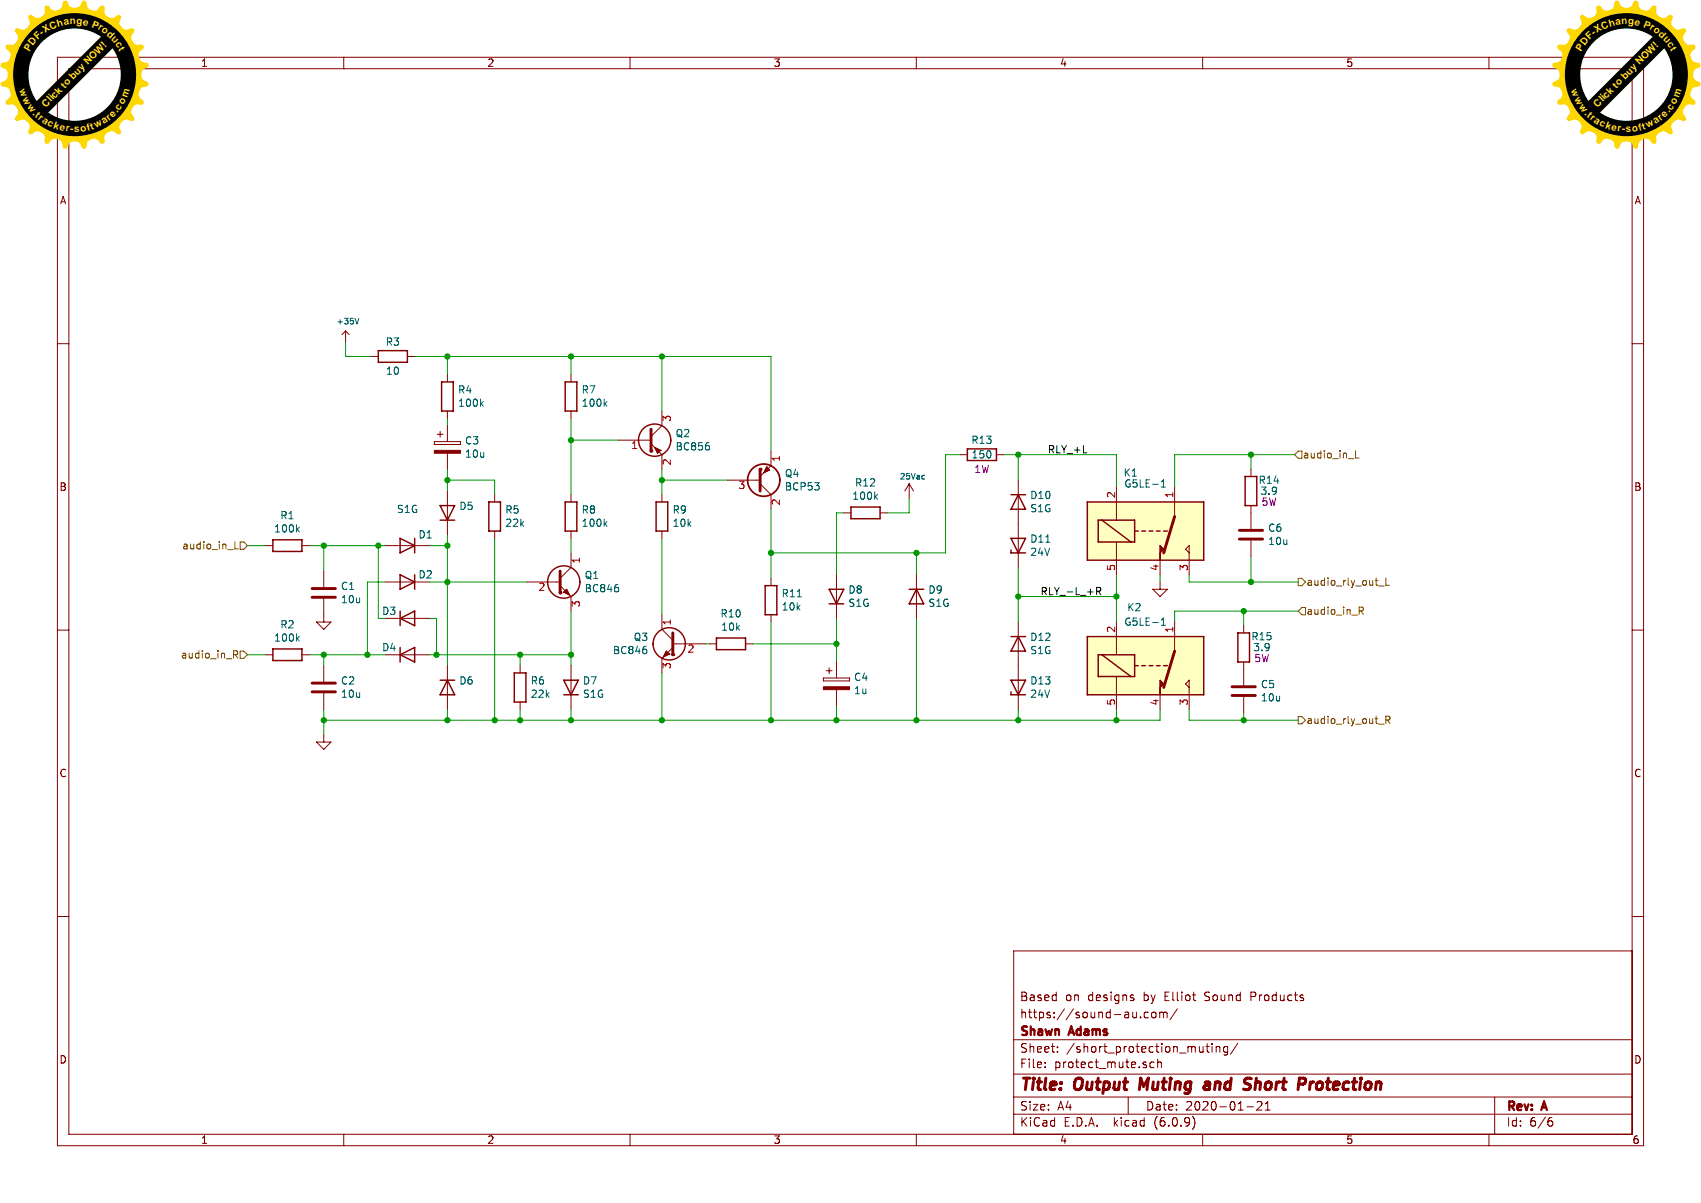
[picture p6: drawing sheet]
EESchema Schematic File Version 5
EELAYER 33 0
EELAYER END
$Descr A4 11693 8268
encoding utf-8
Sheet 2 6
Title "Output Muting and Short Protection"
Date "2020-01-21"
Rev "A"
Comp "Shawn Adams"
Comment1 "https://sound-au.com/"
Comment2 "Based on designs by Elliot Sound Products"
Comment3 ""
Comment4 ""
Comment5 ""
Comment6 ""
Comment7 ""
Comment8 ""
Comment9 ""
$EndDescr
Connection ~ 2225 3750
Connection ~ 2600 3750
Connection ~ 2225 4500
Connection ~ 2525 4500
Connection ~ 3075 3750
Connection ~ 3075 4000
Connection ~ 3575 4500
Connection ~ 2225 4950
Connection ~ 3075 4950
Connection ~ 3575 4950
Connection ~ 3400 4950
Connection ~ 3075 3300
Connection ~ 3000 4500
Connection ~ 3075 2450
Connection ~ 3925 3025
Connection ~ 3925 4500
Connection ~ 3925 2450
Connection ~ 4550 2450
Connection ~ 4550 3300
Connection ~ 3925 4950
Connection ~ 5750 4425
Connection ~ 5300 4950
Connection ~ 5750 4950
Connection ~ 5300 3800
Connection ~ 4550 4950
Connection ~ 8600 3125
Connection ~ 8550 4200
Connection ~ 7675 4950
Connection ~ 7675 4100
Connection ~ 7000 4100
Connection ~ 8550 4950
Connection ~ 7000 3125
Connection ~ 8600 4000
Connection ~ 6300 3800
Connection ~ 6300 4950
Connection ~ 7000 4950
Wire Wire Line
	1825 3750 1700 3750
Wire Wire Line
	1825 4500 1700 4500
Wire Wire Line
	2225 3750 2125 3750
Wire Wire Line
	2225 3750 2600 3750
Wire Wire Line
	2225 3925 2225 3750
Wire Wire Line
	2225 4500 2125 4500
Wire Wire Line
	2225 4575 2225 4500
Wire Wire Line
	2225 4950 2225 4875
Wire Wire Line
	2225 5050 2225 4950
Wire Wire Line
	2375 2350 2375 2450
Wire Wire Line
	2375 2450 2550 2450
Wire Wire Line
	2525 4000 2650 4000
Wire Wire Line
	2525 4500 2225 4500
Wire Wire Line
	2525 4500 2525 4000
Wire Wire Line
	2600 3750 2650 3750
Wire Wire Line
	2600 4250 2600 3750
Wire Wire Line
	2650 4250 2600 4250
Wire Wire Line
	2650 4500 2525 4500
Wire Wire Line
	2850 2450 3075 2450
Wire Wire Line
	2950 3750 3075 3750
Wire Wire Line
	2950 4000 3075 4000
Wire Wire Line
	2950 4250 3000 4250
Wire Wire Line
	2950 4500 3000 4500
Wire Wire Line
	3000 4250 3000 4500
Wire Wire Line
	3000 4500 3575 4500
Wire Wire Line
	3075 2450 3075 2575
Wire Wire Line
	3075 2450 3925 2450
Wire Wire Line
	3075 2875 3075 2925
Wire Wire Line
	3075 3225 3075 3300
Wire Wire Line
	3075 3300 3075 3375
Wire Wire Line
	3075 3300 3400 3300
Wire Wire Line
	3075 3675 3075 3750
Wire Wire Line
	3075 3750 3075 4000
Wire Wire Line
	3075 4000 3075 4575
Wire Wire Line
	3075 4875 3075 4950
Wire Wire Line
	3075 4950 2225 4950
Wire Wire Line
	3400 3300 3400 3400
Wire Wire Line
	3400 3700 3400 4950
Wire Wire Line
	3400 4950 3075 4950
Wire Wire Line
	3575 4500 3575 4575
Wire Wire Line
	3575 4875 3575 4950
Wire Wire Line
	3575 4950 3400 4950
Wire Wire Line
	3625 4000 3075 4000
Wire Wire Line
	3925 2450 3925 2575
Wire Wire Line
	3925 2875 3925 3025
Wire Wire Line
	3925 3025 3925 3400
Wire Wire Line
	3925 3800 3925 3700
Wire Wire Line
	3925 4200 3925 4500
Wire Wire Line
	3925 4500 3575 4500
Wire Wire Line
	3925 4575 3925 4500
Wire Wire Line
	3925 4875 3925 4950
Wire Wire Line
	3925 4950 3575 4950
Wire Wire Line
	3925 4950 4550 4950
Wire Wire Line
	4250 3025 3925 3025
Wire Wire Line
	4550 2450 3925 2450
Wire Wire Line
	4550 2450 4550 2825
Wire Wire Line
	4550 2450 5300 2450
Wire Wire Line
	4550 3225 4550 3300
Wire Wire Line
	4550 3300 4550 3400
Wire Wire Line
	4550 3300 5000 3300
Wire Wire Line
	4550 3700 4550 4225
Wire Wire Line
	4550 4625 4550 4950
Wire Wire Line
	4550 4950 5300 4950
Wire Wire Line
	4850 4425 4875 4425
Wire Wire Line
	5175 4425 5750 4425
Wire Wire Line
	5300 2450 5300 3100
Wire Wire Line
	5300 3800 5300 3500
Wire Wire Line
	5300 3975 5300 3800
Wire Wire Line
	5300 4275 5300 4950
Wire Wire Line
	5300 4950 5750 4950
Wire Wire Line
	5750 3525 5800 3525
Wire Wire Line
	5750 3950 5750 3525
Wire Wire Line
	5750 4250 5750 4425
Wire Wire Line
	5750 4425 5750 4550
Wire Wire Line
	5750 4950 5750 4850
Wire Wire Line
	5750 4950 6300 4950
Wire Wire Line
	6100 3525 6250 3525
Wire Wire Line
	6250 3425 6250 3525
Wire Wire Line
	6300 3800 5300 3800
Wire Wire Line
	6300 3800 6500 3800
Wire Wire Line
	6300 3950 6300 3800
Wire Wire Line
	6300 4950 6300 4250
Wire Wire Line
	6300 4950 7000 4950
Wire Wire Line
	6500 3125 6600 3125
Wire Wire Line
	6500 3800 6500 3125
Wire Wire Line
	6900 3125 7000 3125
Wire Wire Line
	7000 3125 7000 3300
Wire Wire Line
	7000 3125 7675 3125
Wire Wire Line
	7000 3900 7000 4100
Wire Wire Line
	7000 4100 7000 4275
Wire Wire Line
	7000 4875 7000 4950
Wire Wire Line
	7675 3125 7675 3350
Wire Wire Line
	7675 3950 7675 4100
Wire Wire Line
	7675 4100 7000 4100
Wire Wire Line
	7675 4100 7675 4275
Wire Wire Line
	7675 4875 7675 4950
Wire Wire Line
	7675 4950 7000 4950
Wire Wire Line
	7975 4000 7975 3950
Wire Wire Line
	7975 4875 7975 4950
Wire Wire Line
	7975 4950 7675 4950
Wire Wire Line
	8075 3125 8600 3125
Wire Wire Line
	8075 3350 8075 3125
Wire Wire Line
	8075 4200 8075 4275
Wire Wire Line
	8175 3950 8175 4000
Wire Wire Line
	8175 4000 8600 4000
Wire Wire Line
	8175 4875 8175 4950
Wire Wire Line
	8175 4950 8550 4950
Wire Wire Line
	8550 4200 8075 4200
Wire Wire Line
	8550 4300 8550 4200
Wire Wire Line
	8550 4900 8550 4950
Wire Wire Line
	8550 4950 8925 4950
Wire Wire Line
	8600 3125 8600 3225
Wire Wire Line
	8600 4000 8600 3825
Wire Wire Line
	8600 4000 8925 4000
Wire Wire Line
	8900 3125 8600 3125
Wire Wire Line
	8925 4200 8550 4200
Text Label 7150 4100 0    50   ~ 0
RLY_-L_+R
Text Label 7200 3125 0    50   ~ 0
RLY_+L
Text HLabel 1700 3750 0    50   Input ~ 0
audio_in_L
Text HLabel 1700 4500 0    50   Input ~ 0
audio_in_R
Text HLabel 8900 3125 2    50   Input ~ 0
audio_in_L
Text HLabel 8925 4000 2    50   Output ~ 0
audio_rly_out_L
Text HLabel 8925 4200 2    50   Input ~ 0
audio_in_R
Text HLabel 8925 4950 2    50   Output ~ 0
audio_rly_out_R
$Comp
L AAMB-rescue:+35V-Power-amp #PWR04
U 1 1
P 2375 2350
F 0 "#PWR04" H 2550 2175 50  0001 C CNN
F 1 "+35V" H 2392 2491 39  0000 C CNN
F 2 "" H 2375 2350 50  0001 C CNN
F 3 "" H 2375 2350 50  0001 C CNN
	1    2375 2350
	1    0    0    -1  
$EndComp
$Comp
L AAMB-rescue:25Vac-power #PWR0125
U 1 1
P 6250 3425
AR Path="/5E3C38D9" Ref="#PWR0125"  Part="1" 
AR Path="/5E1DFE71/5E3C38D9" Ref="#PWR0125"  Part="1" 
F 0 "#PWR0125" H 6250 3275 50  0001 C CNN
F 1 "25Vac" H 6275 3575 39  0000 C CNN
F 2 "" H 6250 3425 50  0001 C CNN
F 3 "" H 6250 3425 50  0001 C CNN
	1    6250 3425
	1    0    0    -1  
$EndComp
$Comp
L power:GND #PWR02
U 1 1
P 2225 4225
F 0 "#PWR02" H 2225 3975 50  0001 C CNN
F 1 "GND" H 2230 4052 50  0001 C CNN
F 2 "" H 2225 4225 50  0001 C CNN
F 3 "" H 2225 4225 50  0001 C CNN
	1    2225 4225
	1    0    0    -1  
$EndComp
$Comp
L power:GND #PWR03
U 1 1
P 2225 5050
F 0 "#PWR03" H 2225 4800 50  0001 C CNN
F 1 "GND" H 2230 4877 50  0001 C CNN
F 2 "" H 2225 5050 50  0001 C CNN
F 3 "" H 2225 5050 50  0001 C CNN
	1    2225 5050
	1    0    0    -1  
$EndComp
$Comp
L power:GND #PWR05
U 1 1
P 7975 4000
F 0 "#PWR05" H 7975 3750 50  0001 C CNN
F 1 "GND" H 8075 3875 50  0001 C CNN
F 2 "" H 7975 4000 50  0001 C CNN
F 3 "" H 7975 4000 50  0001 C CNN
	1    7975 4000
	1    0    0    -1  
$EndComp
$Comp
L Device:R R1
U 1 1
P 1975 3750
F 0 "R1" V 2182 3750 50  0000 C CNN
F 1 "100k" V 2091 3750 50  0000 C CNN
F 2 "Resistor_SMD:R_0603_1608Metric_Pad1.05x0.95mm_HandSolder" V 1905 3750 50  0001 C CNN
F 3 "http://www.vishay.com/docs/28705/mcx0x0xpro.pdf" H 1975 3750 50  0001 C CNN
F 4 "https://www.digikey.com/product-detail/en/vishay-beyschlag/MCT06030C1003FP500/MCT0603-100K-CFCT-ND/2607876" H 1975 3750 50  0001 C CNN "DigiKey"
F 5 "Vishay Beyschlag" H 1975 3750 50  0001 C CNN "MFG"
F 6 "MCT06030C1003FP500" H 1975 3750 50  0001 C CNN "MPN"
	1    1975 3750
	0    -1   -1   0   
$EndComp
$Comp
L Device:R R2
U 1 1
P 1975 4500
F 0 "R2" V 2182 4500 50  0000 C CNN
F 1 "100k" V 2091 4500 50  0000 C CNN
F 2 "Resistor_SMD:R_0603_1608Metric_Pad1.05x0.95mm_HandSolder" V 1905 4500 50  0001 C CNN
F 3 "http://www.vishay.com/docs/28705/mcx0x0xpro.pdf" H 1975 4500 50  0001 C CNN
F 4 "https://www.digikey.com/product-detail/en/vishay-beyschlag/MCT06030C1003FP500/MCT0603-100K-CFCT-ND/2607876" H 1975 4500 50  0001 C CNN "DigiKey"
F 5 "Vishay Beyschlag" H 1975 4500 50  0001 C CNN "MFG"
F 6 "MCT06030C1003FP500" H 1975 4500 50  0001 C CNN "MPN"
	1    1975 4500
	0    -1   -1   0   
$EndComp
$Comp
L Device:R R3
U 1 1
P 2700 2450
F 0 "R3" V 2800 2450 50  0000 C CNN
F 1 "10" V 2600 2450 50  0000 C CNN
F 2 "Resistor_SMD:R_0603_1608Metric_Pad1.05x0.95mm_HandSolder" V 2630 2450 50  0001 C CNN
F 3 "https://industrial.panasonic.com/cdbs/www-data/pdf/RDO0000/AOA0000C331.pdf" H 2700 2450 50  0001 C CNN
F 4 "https://www.digikey.com/product-detail/en/panasonic-electronic-components/ERJ-PA3F10R0V/P10-00BYCT-ND/5036118" H 2700 2450 50  0001 C CNN "DigiKey"
F 5 "Panasonic Electronic Components" H 2700 2450 50  0001 C CNN "MFG"
F 6 "ERJ-PA3F10R0V" H 2700 2450 50  0001 C CNN "MPN"
	1    2700 2450
	0    -1   -1   0   
$EndComp
$Comp
L Device:R R4
U 1 1
P 3075 2725
F 0 "R4" H 3005 2679 50  0000 R CNN
F 1 "100k" H 3005 2770 50  0000 R CNN
F 2 "Resistor_SMD:R_0603_1608Metric_Pad1.05x0.95mm_HandSolder" V 3005 2725 50  0001 C CNN
F 3 "http://www.vishay.com/docs/28705/mcx0x0xpro.pdf" H 3075 2725 50  0001 C CNN
F 4 "https://www.digikey.com/product-detail/en/vishay-beyschlag/MCT06030C1003FP500/MCT0603-100K-CFCT-ND/2607876" H 3075 2725 50  0001 C CNN "DigiKey"
F 5 "Vishay Beyschlag" H 3075 2725 50  0001 C CNN "MFG"
F 6 "MCT06030C1003FP500" H 3075 2725 50  0001 C CNN "MPN"
	1    3075 2725
	-1   0    0    1   
$EndComp
$Comp
L Device:R R5
U 1 1
P 3400 3550
F 0 "R5" H 3330 3504 50  0000 R CNN
F 1 "22k" H 3330 3595 50  0000 R CNN
F 2 "Resistor_SMD:R_0603_1608Metric_Pad1.05x0.95mm_HandSolder" V 3330 3550 50  0001 C CNN
F 3 "https://www.te.com/commerce/DocumentDelivery/DDEController?Action=srchrtrv&DocNm=1773204-3&DocType=DS&DocLang=English" H 3400 3550 50  0001 C CNN
F 4 "https://www.digikey.com/product-detail/en/te-connectivity-passive-product/CRGCQ0603F22K/A129704CT-ND/8577536" H 3400 3550 50  0001 C CNN "DigiKey"
F 5 "TE Connectivity Passive Product" H 3400 3550 50  0001 C CNN "MFG"
F 6 "CRGCQ0603F22K" H 3400 3550 50  0001 C CNN "MPN"
	1    3400 3550
	-1   0    0    1   
$EndComp
$Comp
L Device:R R6
U 1 1
P 3575 4725
F 0 "R6" H 3505 4679 50  0000 R CNN
F 1 "22k" H 3505 4770 50  0000 R CNN
F 2 "Resistor_SMD:R_0603_1608Metric_Pad1.05x0.95mm_HandSolder" V 3505 4725 50  0001 C CNN
F 3 "https://www.te.com/commerce/DocumentDelivery/DDEController?Action=srchrtrv&DocNm=1773204-3&DocType=DS&DocLang=English" H 3575 4725 50  0001 C CNN
F 4 "https://www.digikey.com/product-detail/en/te-connectivity-passive-product/CRGCQ0603F22K/A129704CT-ND/8577536" H 3575 4725 50  0001 C CNN "DigiKey"
F 5 "TE Connectivity Passive Product" H 3575 4725 50  0001 C CNN "MFG"
F 6 "CRGCQ0603F22K" H 3575 4725 50  0001 C CNN "MPN"
	1    3575 4725
	-1   0    0    1   
$EndComp
$Comp
L Device:R R7
U 1 1
P 3925 2725
F 0 "R7" H 3855 2679 50  0000 R CNN
F 1 "100k" H 3855 2770 50  0000 R CNN
F 2 "Resistor_SMD:R_0603_1608Metric_Pad1.05x0.95mm_HandSolder" V 3855 2725 50  0001 C CNN
F 3 "http://www.vishay.com/docs/28705/mcx0x0xpro.pdf" H 3925 2725 50  0001 C CNN
F 4 "https://www.digikey.com/product-detail/en/vishay-beyschlag/MCT06030C1003FP500/MCT0603-100K-CFCT-ND/2607876" H 3925 2725 50  0001 C CNN "DigiKey"
F 5 "Vishay Beyschlag" H 3925 2725 50  0001 C CNN "MFG"
F 6 "MCT06030C1003FP500" H 3925 2725 50  0001 C CNN "MPN"
	1    3925 2725
	-1   0    0    1   
$EndComp
$Comp
L Device:R R8
U 1 1
P 3925 3550
F 0 "R8" H 3855 3504 50  0000 R CNN
F 1 "100k" H 3855 3595 50  0000 R CNN
F 2 "Resistor_SMD:R_0603_1608Metric_Pad1.05x0.95mm_HandSolder" V 3855 3550 50  0001 C CNN
F 3 "http://www.vishay.com/docs/28705/mcx0x0xpro.pdf" H 3925 3550 50  0001 C CNN
F 4 "https://www.digikey.com/product-detail/en/vishay-beyschlag/MCT06030C1003FP500/MCT0603-100K-CFCT-ND/2607876" H 3925 3550 50  0001 C CNN "DigiKey"
F 5 "Vishay Beyschlag" H 3925 3550 50  0001 C CNN "MFG"
F 6 "MCT06030C1003FP500" H 3925 3550 50  0001 C CNN "MPN"
	1    3925 3550
	-1   0    0    1   
$EndComp
$Comp
L Device:R R9
U 1 1
P 4550 3550
F 0 "R9" H 4480 3504 50  0000 R CNN
F 1 "10k" H 4480 3595 50  0000 R CNN
F 2 "Resistor_SMD:R_0603_1608Metric_Pad1.05x0.95mm_HandSolder" V 4480 3550 50  0001 C CNN
F 3 "https://www.te.com/commerce/DocumentDelivery/DDEController?Action=srchrtrv&DocNm=1773204-3&DocType=DS&DocLang=English" H 4550 3550 50  0001 C CNN
F 4 "https://www.digikey.com/product-detail/en/te-connectivity-passive-product/CRGCQ0603F10K/A129700CT-ND/8577532" H 4550 3550 50  0001 C CNN "DigiKey"
F 5 "TE Connectivity Passive Product" H 4550 3550 50  0001 C CNN "MFG"
F 6 "CRGCQ0603F10K" H 4550 3550 50  0001 C CNN "MPN"
	1    4550 3550
	-1   0    0    1   
$EndComp
$Comp
L Device:R R10
U 1 1
P 5025 4425
F 0 "R10" V 4818 4425 50  0000 C CNN
F 1 "10k" V 4909 4425 50  0000 C CNN
F 2 "Resistor_SMD:R_0603_1608Metric_Pad1.05x0.95mm_HandSolder" V 4955 4425 50  0001 C CNN
F 3 "https://www.te.com/commerce/DocumentDelivery/DDEController?Action=srchrtrv&DocNm=1773204-3&DocType=DS&DocLang=English" H 5025 4425 50  0001 C CNN
F 4 "https://www.digikey.com/product-detail/en/te-connectivity-passive-product/CRGCQ0603F10K/A129700CT-ND/8577532" H 5025 4425 50  0001 C CNN "DigiKey"
F 5 "TE Connectivity Passive Product" H 5025 4425 50  0001 C CNN "MFG"
F 6 "CRGCQ0603F10K" H 5025 4425 50  0001 C CNN "MPN"
	1    5025 4425
	0    1    1    0   
$EndComp
$Comp
L Device:R R11
U 1 1
P 5300 4125
F 0 "R11" H 5370 4171 50  0000 L CNN
F 1 "10k" H 5370 4080 50  0000 L CNN
F 2 "Resistor_SMD:R_0603_1608Metric_Pad1.05x0.95mm_HandSolder" V 5230 4125 50  0001 C CNN
F 3 "https://www.te.com/commerce/DocumentDelivery/DDEController?Action=srchrtrv&DocNm=1773204-3&DocType=DS&DocLang=English" H 5300 4125 50  0001 C CNN
F 4 "https://www.digikey.com/product-detail/en/te-connectivity-passive-product/CRGCQ0603F10K/A129700CT-ND/8577532" H 5300 4125 50  0001 C CNN "DigiKey"
F 5 "TE Connectivity Passive Product" H 5300 4125 50  0001 C CNN "MFG"
F 6 "CRGCQ0603F10K" H 5300 4125 50  0001 C CNN "MPN"
	1    5300 4125
	1    0    0    -1  
$EndComp
$Comp
L Device:R R12
U 1 1
P 5950 3525
F 0 "R12" V 5743 3525 50  0000 C CNN
F 1 "100k" V 5834 3525 50  0000 C CNN
F 2 "Resistor_SMD:R_0603_1608Metric_Pad1.05x0.95mm_HandSolder" V 5880 3525 50  0001 C CNN
F 3 "http://www.vishay.com/docs/28705/mcx0x0xpro.pdf" H 5950 3525 50  0001 C CNN
F 4 "https://www.digikey.com/product-detail/en/vishay-beyschlag/MCT06030C1003FP500/MCT0603-100K-CFCT-ND/2607876" H 5950 3525 50  0001 C CNN "DigiKey"
F 5 "Vishay Beyschlag" H 5950 3525 50  0001 C CNN "MFG"
F 6 "MCT06030C1003FP500" H 5950 3525 50  0001 C CNN "MPN"
	1    5950 3525
	0    1    1    0   
$EndComp
$Comp
L Device:R R13
U 1 1
P 6750 3125
F 0 "R13" V 6850 3125 50  0000 C CNN
F 1 "150" V 6750 3125 50  0000 C CNN
F 2 "Resistor_SMD:R_2512_6332Metric" V 6680 3125 50  0001 C CNN
F 3 "http://www.vishay.com/docs/20035/dcrcwe3.pdf" H 6750 3125 50  0001 C CNN
F 4 "1W" V 6650 3125 50  0000 C CNN "Power"
F 5 "https://www.digikey.com/product-detail/en/vishay-dale/CRCW2512150RFKEG/541-150AFCT-ND/3232073" H 6750 3125 50  0001 C CNN "DigiKey"
F 6 "Vishay Dale" H 6750 3125 50  0001 C CNN "MFG"
F 7 "CRCW2512150RFKEG" H 6750 3125 50  0001 C CNN "MPN"
	1    6750 3125
	0    1    -1   0   
$EndComp
$Comp
L Device:R R15
U 1 1
P 8550 4450
F 0 "R15" H 8675 4375 50  0000 C CNN
F 1 "3.9" H 8675 4450 50  0000 C CNN
F 2 "Resistor_THT:R_Axial_DIN0918_L18.0mm_D9.0mm_P7.62mm_Vertical" V 8480 4450 50  0001 C CNN
F 3 "https://www.te.com/commerce/DocumentDelivery/DDEController?Action=srchrtrv&DocNm=1773285&DocType=DS&DocLang=English" H 8550 4450 50  0001 C CNN
F 4 "5W" H 8675 4525 50  0000 C CNN "Power"
F 5 "https://www.digikey.com/product-detail/en/te-connectivity-passive-product/SQPW53R9J/A137442-ND/2365717" H 8550 4450 50  0001 C CNN "DigiKey"
F 6 "TE Connectivity Passive Product" H 8550 4450 50  0001 C CNN "MFG"
F 7 "SQPW53R9J" H 8550 4450 50  0001 C CNN "MPN"
	1    8550 4450
	1    0    0    1   
$EndComp
$Comp
L Device:R R14
U 1 1
P 8600 3375
F 0 "R14" H 8725 3300 50  0000 C CNN
F 1 "3.9" H 8725 3375 50  0000 C CNN
F 2 "Resistor_THT:R_Axial_DIN0918_L18.0mm_D9.0mm_P7.62mm_Vertical" V 8530 3375 50  0001 C CNN
F 3 "https://www.te.com/commerce/DocumentDelivery/DDEController?Action=srchrtrv&DocNm=1773285&DocType=DS&DocLang=English" H 8600 3375 50  0001 C CNN
F 4 "5W" H 8725 3450 50  0000 C CNN "Power"
F 5 "https://www.digikey.com/product-detail/en/te-connectivity-passive-product/SQPW53R9J/A137442-ND/2365717" H 8600 3375 50  0001 C CNN "DigiKey"
F 6 "TE Connectivity Passive Product" H 8600 3375 50  0001 C CNN "MFG"
F 7 "SQPW53R9J" H 8600 3375 50  0001 C CNN "MPN"
	1    8600 3375
	1    0    0    1   
$EndComp
$Comp
L Diode:1N4004 D1
U 1 1
P 2800 3750
F 0 "D1" H 2675 3675 50  0000 C CNN
F 1 "S1G" H 2800 3850 50  0001 C CNN
F 2 "Diode_SMD:D_SMA" H 2800 3575 50  0001 C CNN
F 3 "https://www.onsemi.cn/PowerSolutions/document/S1M-D.pdf" H 2800 3750 50  0001 C CNN
F 4 "https://www.digikey.com/product-detail/en/on-semiconductor/S1G/S1GFSTR-ND/965464" H 2800 3750 50  0001 C CNN "DigiKey"
F 5 "ON Semiconductor" H 2800 3750 50  0001 C CNN "MFG"
F 6 "S1G" H 2800 3750 50  0001 C CNN "MPN"
	1    2800 3750
	-1   0    0    1   
$EndComp
$Comp
L Diode:1N4004 D2
U 1 1
P 2800 4000
F 0 "D2" H 2675 3950 50  0000 C CNN
F 1 "S1G" H 2800 4100 50  0001 C CNN
F 2 "Diode_SMD:D_SMA" H 2800 3825 50  0001 C CNN
F 3 "https://www.onsemi.cn/PowerSolutions/document/S1M-D.pdf" H 2800 4000 50  0001 C CNN
F 4 "https://www.digikey.com/product-detail/en/on-semiconductor/S1G/S1GFSTR-ND/965464" H 2800 4000 50  0001 C CNN "DigiKey"
F 5 "ON Semiconductor" H 2800 4000 50  0001 C CNN "MFG"
F 6 "S1G" H 2800 4000 50  0001 C CNN "MPN"
	1    2800 4000
	-1   0    0    1   
$EndComp
$Comp
L Diode:1N4004 D3
U 1 1
P 2800 4250
F 0 "D3" H 2675 4300 50  0000 C CNN
F 1 "S1G" H 2800 4150 50  0001 C CNN
F 2 "Diode_SMD:D_SMA" H 2800 4075 50  0001 C CNN
F 3 "https://www.onsemi.cn/PowerSolutions/document/S1M-D.pdf" H 2800 4250 50  0001 C CNN
F 4 "https://www.digikey.com/product-detail/en/on-semiconductor/S1G/S1GFSTR-ND/965464" H 2800 4250 50  0001 C CNN "DigiKey"
F 5 "ON Semiconductor" H 2800 4250 50  0001 C CNN "MFG"
F 6 "S1G" H 2800 4250 50  0001 C CNN "MPN"
	1    2800 4250
	1    0    0    -1  
$EndComp
$Comp
L Diode:1N4004 D4
U 1 1
P 2800 4500
F 0 "D4" H 2675 4550 50  0000 C CNN
F 1 "S1G" H 2800 4400 50  0001 C CNN
F 2 "Diode_SMD:D_SMA" H 2800 4325 50  0001 C CNN
F 3 "https://www.onsemi.cn/PowerSolutions/document/S1M-D.pdf" H 2800 4500 50  0001 C CNN
F 4 "https://www.digikey.com/product-detail/en/on-semiconductor/S1G/S1GFSTR-ND/965464" H 2800 4500 50  0001 C CNN "DigiKey"
F 5 "ON Semiconductor" H 2800 4500 50  0001 C CNN "MFG"
F 6 "S1G" H 2800 4500 50  0001 C CNN "MPN"
	1    2800 4500
	1    0    0    -1  
$EndComp
$Comp
L Diode:1N4004 D5
U 1 1
P 3075 3525
F 0 "D5" V 3121 3446 50  0000 R CNN
F 1 "S1G" V 3100 3875 50  0000 R CNN
F 2 "Diode_SMD:D_SMA" H 3075 3350 50  0001 C CNN
F 3 "https://www.onsemi.cn/PowerSolutions/document/S1M-D.pdf" H 3075 3525 50  0001 C CNN
F 4 "https://www.digikey.com/product-detail/en/on-semiconductor/S1G/S1GFSTR-ND/965464" H 3075 3525 50  0001 C CNN "DigiKey"
F 5 "ON Semiconductor" H 3075 3525 50  0001 C CNN "MFG"
F 6 "S1G" H 3075 3525 50  0001 C CNN "MPN"
	1    3075 3525
	0    -1   -1   0   
$EndComp
$Comp
L Diode:1N4004 D6
U 1 1
P 3075 4725
F 0 "D6" V 3029 4804 50  0000 L CNN
F 1 "S1G" V 3175 4425 50  0001 L CNN
F 2 "Diode_SMD:D_SMA" H 3075 4550 50  0001 C CNN
F 3 "https://www.onsemi.cn/PowerSolutions/document/S1M-D.pdf" H 3075 4725 50  0001 C CNN
F 4 "https://www.digikey.com/product-detail/en/on-semiconductor/S1G/S1GFSTR-ND/965464" H 3075 4725 50  0001 C CNN "DigiKey"
F 5 "ON Semiconductor" H 3075 4725 50  0001 C CNN "MFG"
F 6 "S1G" H 3075 4725 50  0001 C CNN "MPN"
	1    3075 4725
	0    1    1    0   
$EndComp
$Comp
L Diode:1N4004 D7
U 1 1
P 3925 4725
F 0 "D7" V 3971 4646 50  0000 R CNN
F 1 "S1G" V 3880 4646 50  0000 R CNN
F 2 "Diode_SMD:D_SMA" H 3925 4550 50  0001 C CNN
F 3 "https://www.onsemi.cn/PowerSolutions/document/S1M-D.pdf" H 3925 4725 50  0001 C CNN
F 4 "https://www.digikey.com/product-detail/en/on-semiconductor/S1G/S1GFSTR-ND/965464" H 3925 4725 50  0001 C CNN "DigiKey"
F 5 "ON Semiconductor" H 3925 4725 50  0001 C CNN "MFG"
F 6 "S1G" H 3925 4725 50  0001 C CNN "MPN"
	1    3925 4725
	0    -1   -1   0   
$EndComp
$Comp
L Diode:1N4004 D8
U 1 1
P 5750 4100
F 0 "D8" V 5796 4021 50  0000 R CNN
F 1 "S1G" V 5705 4021 50  0000 R CNN
F 2 "Diode_SMD:D_SMA" H 5750 3925 50  0001 C CNN
F 3 "https://www.onsemi.cn/PowerSolutions/document/S1M-D.pdf" H 5750 4100 50  0001 C CNN
F 4 "https://www.digikey.com/product-detail/en/on-semiconductor/S1G/S1GFSTR-ND/965464" H 5750 4100 50  0001 C CNN "DigiKey"
F 5 "ON Semiconductor" H 5750 4100 50  0001 C CNN "MFG"
F 6 "S1G" H 5750 4100 50  0001 C CNN "MPN"
	1    5750 4100
	0    -1   -1   0   
$EndComp
$Comp
L Diode:1N4004 D9
U 1 1
P 6300 4100
F 0 "D9" V 6254 4179 50  0000 L CNN
F 1 "S1G" V 6345 4179 50  0000 L CNN
F 2 "Diode_SMD:D_SMA" H 6300 3925 50  0001 C CNN
F 3 "https://www.onsemi.cn/PowerSolutions/document/S1M-D.pdf" H 6300 4100 50  0001 C CNN
F 4 "https://www.digikey.com/product-detail/en/on-semiconductor/S1G/S1GFSTR-ND/965464" H 6300 4100 50  0001 C CNN "DigiKey"
F 5 "ON Semiconductor" H 6300 4100 50  0001 C CNN "MFG"
F 6 "S1G" H 6300 4100 50  0001 C CNN "MPN"
	1    6300 4100
	0    1    1    0   
$EndComp
$Comp
L Diode:1N4004 D10
U 1 1
P 7000 3450
F 0 "D10" V 6954 3529 50  0000 L CNN
F 1 "S1G" V 7045 3529 50  0000 L CNN
F 2 "Diode_SMD:D_SMA" H 7000 3275 50  0001 C CNN
F 3 "https://www.onsemi.cn/PowerSolutions/document/S1M-D.pdf" H 7000 3450 50  0001 C CNN
F 4 "https://www.digikey.com/product-detail/en/on-semiconductor/S1G/S1GFSTR-ND/965464" H 7000 3450 50  0001 C CNN "DigiKey"
F 5 "ON Semiconductor" H 7000 3450 50  0001 C CNN "MFG"
F 6 "S1G" H 7000 3450 50  0001 C CNN "MPN"
	1    7000 3450
	0    1    1    0   
$EndComp
$Comp
L Device:D_Zener D11
U 1 1
P 7000 3750
F 0 "D11" V 7046 3671 50  0000 R CNN
F 1 "24V" V 6955 3671 50  0000 R CNN
F 2 "Diode_SMD:D_SMA" H 7000 3750 50  0001 C CNN
F 3 "https://www.onsemi.com/pub/Collateral/1SMA5913BT3-D.PDF" H 7000 3750 50  0001 C CNN
F 4 "https://www.digikey.com/product-detail/en/on-semiconductor/1SMA5934BT3G/1SMA5934BT3GOSCT-ND/917684" H 7000 3750 50  0001 C CNN "DigiKey"
F 5 "ON Semiconductor" H 7000 3750 50  0001 C CNN "MFG"
F 6 "1SMA5934BT3G" H 7000 3750 50  0001 C CNN "MPN"
	1    7000 3750
	0    -1   -1   0   
$EndComp
$Comp
L Diode:1N4004 D12
U 1 1
P 7000 4425
F 0 "D12" V 6954 4504 50  0000 L CNN
F 1 "S1G" V 7045 4504 50  0000 L CNN
F 2 "Diode_SMD:D_SMA" H 7000 4250 50  0001 C CNN
F 3 "https://www.onsemi.cn/PowerSolutions/document/S1M-D.pdf" H 7000 4425 50  0001 C CNN
F 4 "S1G" V 7000 4425 50  0001 C CNN "MPN"
F 5 "ON Semiconductor" V 7000 4425 50  0001 C CNN "MFG"
F 6 "https://www.digikey.com/product-detail/en/on-semiconductor/S1G/S1GFSTR-ND/965464" V 7000 4425 50  0001 C CNN "DigiKey"
	1    7000 4425
	0    1    1    0   
$EndComp
$Comp
L Device:D_Zener D13
U 1 1
P 7000 4725
F 0 "D13" V 7046 4646 50  0000 R CNN
F 1 "24V" V 6955 4646 50  0000 R CNN
F 2 "Diode_SMD:D_SMA" H 7000 4725 50  0001 C CNN
F 3 "https://www.onsemi.com/pub/Collateral/1SMA5913BT3-D.PDF" H 7000 4725 50  0001 C CNN
F 4 "https://www.digikey.com/product-detail/en/on-semiconductor/1SMA5934BT3G/1SMA5934BT3GOSCT-ND/917684" H 7000 4725 50  0001 C CNN "DigiKey"
F 5 "ON Semiconductor" H 7000 4725 50  0001 C CNN "MFG"
F 6 "1SMA5934BT3G" H 7000 4725 50  0001 C CNN "MPN"
	1    7000 4725
	0    -1   -1   0   
$EndComp
$Comp
L Device:C C1
U 1 1
P 2225 4075
F 0 "C1" H 2340 4121 50  0000 L CNN
F 1 "10u" H 2340 4030 50  0000 L CNN
F 2 "Capacitor_SMD:C_1206_3216Metric" H 2263 3925 50  0001 C CNN
F 3 "https://search.murata.co.jp/Ceramy/image/img/A01X/G101/ENG/GRT31CR61H106KE01-01.pdf" H 2225 4075 50  0001 C CNN
F 4 "https://www.digikey.com/product-detail/en/murata-electronics/GRT31CR61H106KE01L/490-12456-1-ND/5417157" H 2225 4075 50  0001 C CNN "DigiKey"
F 5 "Murata Electronics" H 2225 4075 50  0001 C CNN "MFG"
F 6 "GRT31CR61H106KE01L" H 2225 4075 50  0001 C CNN "MPN"
	1    2225 4075
	1    0    0    -1  
$EndComp
$Comp
L Device:C C2
U 1 1
P 2225 4725
F 0 "C2" H 2340 4771 50  0000 L CNN
F 1 "10u" H 2340 4680 50  0000 L CNN
F 2 "Capacitor_SMD:C_1206_3216Metric" H 2263 4575 50  0001 C CNN
F 3 "https://search.murata.co.jp/Ceramy/image/img/A01X/G101/ENG/GRT31CR61H106KE01-01.pdf" H 2225 4725 50  0001 C CNN
F 4 "https://www.digikey.com/product-detail/en/murata-electronics/GRT31CR61H106KE01L/490-12456-1-ND/5417157" H 2225 4725 50  0001 C CNN "DigiKey"
F 5 "Murata Electronics" H 2225 4725 50  0001 C CNN "MFG"
F 6 "GRT31CR61H106KE01L" H 2225 4725 50  0001 C CNN "MPN"
	1    2225 4725
	1    0    0    -1  
$EndComp
$Comp
L Device:CP C3
U 1 1
P 3075 3075
F 0 "C3" H 3193 3121 50  0000 L CNN
F 1 "10u" H 3193 3030 50  0000 L CNN
F 2 "Capacitor_SMD:CP_Elec_5x3" H 3113 2925 50  0001 C CNN
F 3 "https://www.we-online.de/katalog/datasheet/865080642006.pdf" H 3075 3075 50  0001 C CNN
F 4 "https://www.digikey.com/product-detail/en/w%C3%BCrth-elektronik/865080642006/732-8451-1-ND/5728408" H 3075 3075 50  0001 C CNN "DigiKey"
F 5 "Wurth Elektronik" H 3075 3075 50  0001 C CNN "MFG"
F 6 "865080642006" H 3075 3075 50  0001 C CNN "MPN"
	1    3075 3075
	1    0    0    -1  
$EndComp
$Comp
L Device:CP C4
U 1 1
P 5750 4700
F 0 "C4" H 5868 4746 50  0000 L CNN
F 1 "1u" H 5868 4655 50  0000 L CNN
F 2 "Capacitor_SMD:CP_Elec_4x5.4" H 5788 4550 50  0001 C CNN
F 3 "https://katalog.we-online.de/pbs/datasheet/865060640001.pdf" H 5750 4700 50  0001 C CNN
F 4 "https://www.digikey.com/product-detail/en/w%C3%BCrth-elektronik/865060640001/732-8541-1-ND/5728498" H 5750 4700 50  0001 C CNN "DigiKey"
F 5 "Wurth Elektronik" H 5750 4700 50  0001 C CNN "MFG"
F 6 "865060640001" H 5750 4700 50  0001 C CNN "MPN"
	1    5750 4700
	1    0    0    -1  
$EndComp
$Comp
L Device:C C5
U 1 1
P 8550 4750
F 0 "C5" H 8665 4796 50  0000 L CNN
F 1 "10u" H 8665 4705 50  0000 L CNN
F 2 "Capacitor_SMD:C_1206_3216Metric" H 8588 4600 50  0001 C CNN
F 3 "https://search.murata.co.jp/Ceramy/image/img/A01X/G101/ENG/GRT31CR61H106KE01-01.pdf" H 8550 4750 50  0001 C CNN
F 4 "https://www.digikey.com/product-detail/en/murata-electronics/GRT31CR61H106KE01L/490-12456-1-ND/5417157" H 8550 4750 50  0001 C CNN "DigiKey"
F 5 "Murata Electronics" H 8550 4750 50  0001 C CNN "MFG"
F 6 "GRT31CR61H106KE01L" H 8550 4750 50  0001 C CNN "MPN"
	1    8550 4750
	1    0    0    -1  
$EndComp
$Comp
L Device:C C6
U 1 1
P 8600 3675
F 0 "C6" H 8715 3721 50  0000 L CNN
F 1 "10u" H 8715 3630 50  0000 L CNN
F 2 "Capacitor_SMD:C_1206_3216Metric" H 8638 3525 50  0001 C CNN
F 3 "https://search.murata.co.jp/Ceramy/image/img/A01X/G101/ENG/GRT31CR61H106KE01-01.pdf" H 8600 3675 50  0001 C CNN
F 4 "https://www.digikey.com/product-detail/en/murata-electronics/GRT31CR61H106KE01L/490-12456-1-ND/5417157" H 8600 3675 50  0001 C CNN "DigiKey"
F 5 "Murata Electronics" H 8600 3675 50  0001 C CNN "MFG"
F 6 "GRT31CR61H106KE01L" H 8600 3675 50  0001 C CNN "MPN"
	1    8600 3675
	1    0    0    -1  
$EndComp
$Comp
L Transistor_BJT:BC546 Q1
U 1 1
P 3825 4000
F 0 "Q1" H 4016 4046 50  0000 L CNN
F 1 "BC846" H 4016 3955 50  0000 L CNN
F 2 "Package_TO_SOT_SMD:SOT-23" H 4025 3925 50  0001 L CIN
F 3 "http://www.onsemi.com/pub/Collateral/BC846ALT1-D.PDF" H 3825 4000 50  0001 L CNN
F 4 "https://www.digikey.com/product-detail/en/on-semiconductor/BC846BLT1G/BC846BLT1GOSTR-ND/918342" H 3825 4000 50  0001 C CNN "DigiKey"
F 5 "ON Semiconductor" H 3825 4000 50  0001 C CNN "MFG"
F 6 "BC846BLT1G" H 3825 4000 50  0001 C CNN "MPN"
	1    3825 4000
	1    0    0    -1  
$EndComp
$Comp
L Transistor_BJT:BC856 Q2
U 1 1
P 4450 3025
F 0 "Q2" H 4641 3071 50  0000 L CNN
F 1 "BC856" H 4641 2980 50  0000 L CNN
F 2 "Package_TO_SOT_SMD:SOT-23" H 4650 2950 50  0001 L CIN
F 3 "http://www.onsemi.com/pub/Collateral/BC856ALT1-D.PDF" H 4450 3025 50  0001 L CNN
F 4 "https://www.digikey.com/product-detail/en/on-semiconductor/BC856BLT3G/BC856BLT3GOSCT-ND/2704961" H 4450 3025 50  0001 C CNN "DigiKey"
F 5 "ON Semiconductor" H 4450 3025 50  0001 C CNN "MFG"
F 6 "BC856BLT3G" H 4450 3025 50  0001 C CNN "MPN"
	1    4450 3025
	1    0    0    -1  
$EndComp
$Comp
L Transistor_BJT:BC546 Q3
U 1 1
P 4650 4425
F 0 "Q3" H 4841 4471 50  0000 L CNN
F 1 "BC846" H 4841 4380 50  0000 L CNN
F 2 "Package_TO_SOT_SMD:SOT-23" H 4850 4350 50  0001 L CIN
F 3 "http://www.onsemi.com/pub/Collateral/BC846ALT1-D.PDF" H 4650 4425 50  0001 L CNN
F 4 "https://www.digikey.com/product-detail/en/on-semiconductor/BC846BLT1G/BC846BLT1GOSTR-ND/918342" H 4650 4425 50  0001 C CNN "DigiKey"
F 5 "ON Semiconductor" H 4650 4425 50  0001 C CNN "MFG"
F 6 "BC846BLT1G" H 4650 4425 50  0001 C CNN "MPN"
	1    4650 4425
	-1   0    0    -1  
$EndComp
$Comp
L Transistor_BJT:BD140 Q4
U 1 1
P 5200 3300
F 0 "Q4" H 5392 3254 50  0000 L CNN
F 1 "BCP53" H 5392 3345 50  0000 L CNN
F 2 "Package_TO_SOT_SMD:SOT-223" H 5400 3225 50  0001 L CIN
F 3 "http://www.onsemi.com/pub/Collateral/BCP53T1-D.PDF" H 5200 3300 50  0001 L CNN
F 4 "https://www.digikey.com/product-detail/en/on-semiconductor/SBCP53-10T1G/SBCP53-10T1GOSCT-ND/9087709" H 5200 3300 50  0001 C CNN "DigiKey"
F 5 "ON Semiconductor" H 5200 3300 50  0001 C CNN "MFG"
F 6 "SBCP53-10T1G" H 5200 3300 50  0001 C CNN "MPN"
	1    5200 3300
	1    0    0    1   
$EndComp
$Comp
L Relay:G5LE-1 K1
U 1 1
P 7875 3650
F 0 "K1" H 7825 3250 50  0000 R CNN
F 1 "G5LE-1" H 8025 3325 50  0000 R CNN
F 2 "Relay_THT:Relay_SPDT_Omron-G5LE-1" H 8325 3600 50  0001 L CNN
F 3 "https://omronfs.omron.com/en_US/ecb/products/pdf/en-g5le.pdf" H 7875 3250 50  0001 C CNN
F 4 "https://www.digikey.com/product-detail/en/omron-electronics-inc-emc-div/G5LE-1-VDDC12/Z3672-ND/1815685" H 7875 3650 50  0001 C CNN "DigiKey"
F 5 "Omron Electronics Inc-EMC Div" H 7875 3650 50  0001 C CNN "MFG"
F 6 "G5LE-1-VDDC12" H 7875 3650 50  0001 C CNN "MPN"
	1    7875 3650
	1    0    0    1   
$EndComp
$Comp
L Relay:G5LE-1 K2
U 1 1
P 7875 4575
F 0 "K2" H 7850 4175 50  0000 R CNN
F 1 "G5LE-1" H 8025 4275 50  0000 R CNN
F 2 "Relay_THT:Relay_SPDT_Omron-G5LE-1" H 8325 4525 50  0001 L CNN
F 3 "https://omronfs.omron.com/en_US/ecb/products/pdf/en-g5le.pdf" H 7875 4175 50  0001 C CNN
F 4 "https://www.digikey.com/product-detail/en/omron-electronics-inc-emc-div/G5LE-1-VDDC12/Z3672-ND/1815685" H 7875 4575 50  0001 C CNN "DigiKey"
F 5 "Omron Electronics Inc-EMC Div" H 7875 4575 50  0001 C CNN "MFG"
F 6 "G5LE-1-VDDC12" H 7875 4575 50  0001 C CNN "MPN"
	1    7875 4575
	1    0    0    1   
$EndComp
$EndSCHEMATC
